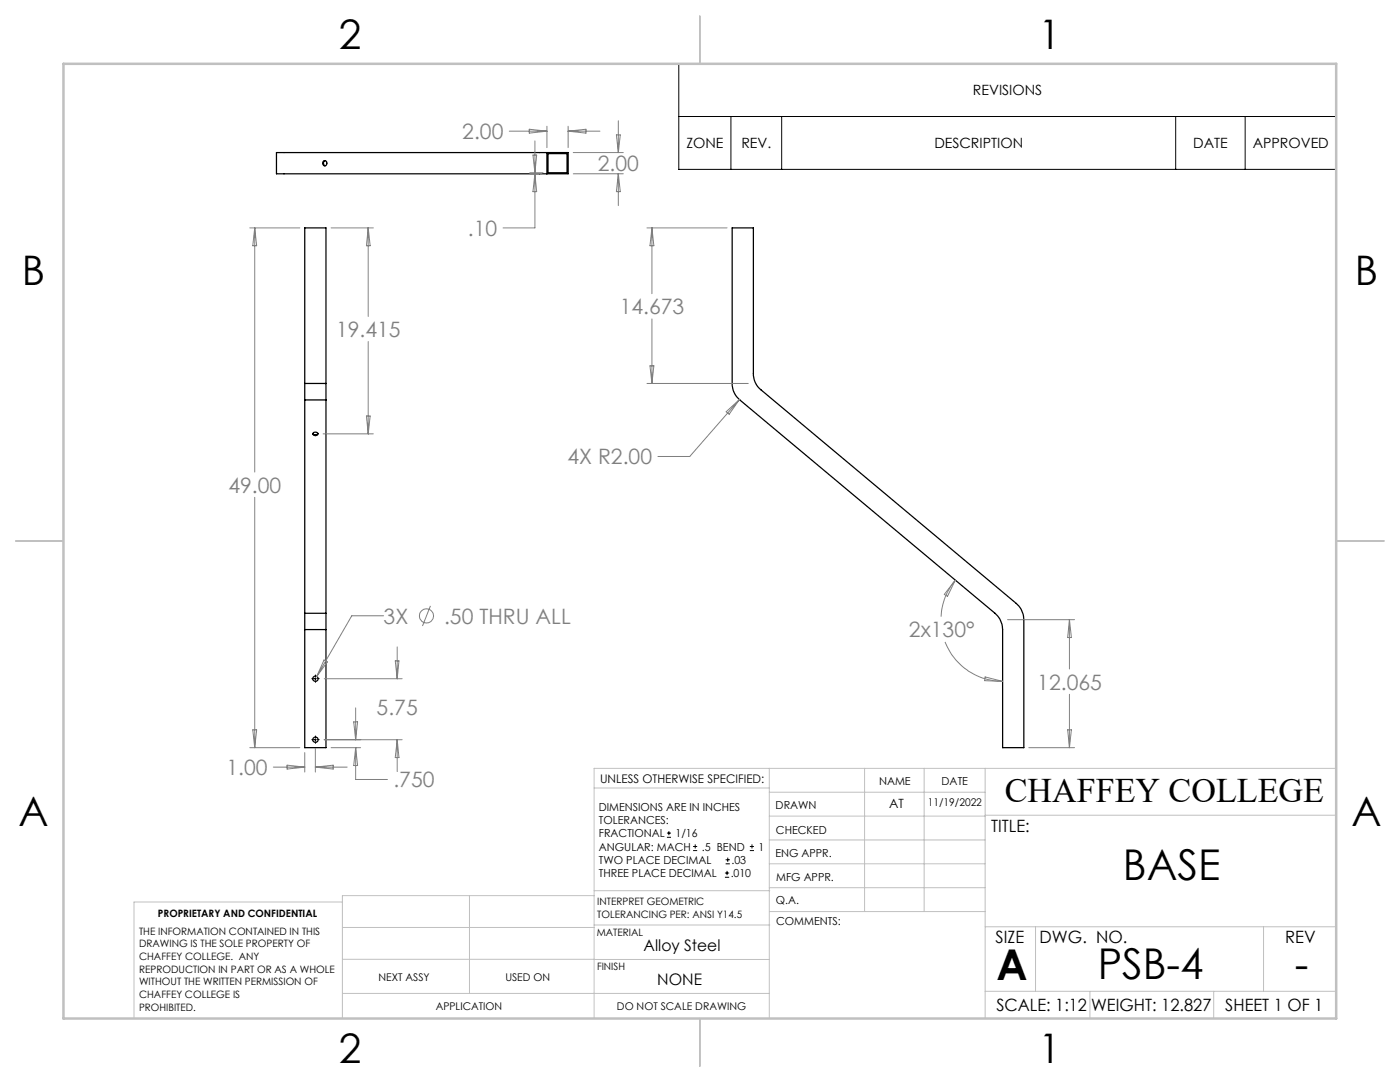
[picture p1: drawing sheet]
<svg xmlns="http://www.w3.org/2000/svg" width="279mm" height="216mm" viewBox="0 0 279 216" stroke-linecap="round" stroke-linejoin="round" font-family="sans-serif">
<g fill="none" stroke="#000" stroke-width=".25">
<path d="M64.6 32.1a.47 .47 0 0 1 .6 .5 .47 .47 0 0 1-.6 .4 .64 .64 0 0 1 0-.9zM64.9 32.1a.57 .57 0 0 0-.3 .5 .57 .57 0 0 0 .3 .5M109.1 30.4h-53.9v4.3h53.9M109.1 30.4h4.3v4.3h-4.3M109.1 30.4v4.3M109.4 30.7h3.8v3.8h-3.8zM146.1 45.5h4.3v29a4.1 4.1 0 0 0 1.5 3.3l50.9 42.6a4.4 4.4 0 0 1 1.5 3.2v25.6h-4.2v-23.6a4.4 4.4 0 0 0-1.5-3.2l-51-42.6a4.3 4.3 0 0 1-1.5-3.3zM60.8 76.5v3.3M60.8 76.5v-31h4.3v31M60.8 79.8h4.3M60.8 76.5h4.3M60.8 79.8v42.6"/>
<path d="M65.1 76.5v3.3M65.1 79.8v42.6M62.4 86.5l.1-.1a.48 .48 0 0 1 .6-.2 .48 .48 0 0 1 .3 .5 .53 .53 0 0 1-.6 .2 .53 .53 0 0 1-.4-.4zM62.4 86.5l.2 .2a.69 .69 0 0 0 .9-.2M60.8 122.4v3.2M60.8 125.6v23.6h4.3v-23.6M60.8 122.4h4.3M60.8 125.6h4.3M65.1 122.4v3.2"/>
<circle cx="62.9" cy="135.4" r=".53"/>
<circle cx="62.9" cy="147.6" r=".53"/>
</g>
<g fill="none" stroke="#808080" stroke-width=".2">
<path d="M101.6 26.2h7.5M105.6 25.8l3.5 .4-3.5 .4zM105.7 34.7h2.5M105.7 34.5h2.7M106.4 30.9h.7l-.3 3.6zM106.8 34.7v10.8h-6.4M106.8 34.7l.3 3.5h-.7zM106.8 28.1v6.4M109.1 25.2v4.3M113.4 25.2v4.3M113.4 26.2h6.3M113.4 26.2l3.5-.4v.8z"/>
<path d="M114.4 30.4h10M114.4 34.7h10M123 26.9h.8l-.4 3.5zM123.4 24.1v6.3M123.4 34.7v6.3M123.4 34.7l.4 3.5h-.8zM49.8 45.5h10M50.8 45.5l.4 3.5h-.8zM50.8 45.5v48.7M66.1 45.5h8.4M73.5 45.5l.4 3.5h-.8zM73.5 45.5v17.6"/>
<path d="M129.1 45.5h16M130.1 45.5v13.1M130.1 45.5l.4 3.5h-.8zM73.5 68.2v18.4M129.1 76.5h20.2M129.7 73h.8l-.4 3.5zM130.1 63.6v12.9M147.6 79.7l-9.9 11.4h-6.4M50.8 99.2v50M64.5 86.6h10M73.1 83h.8l-.4 3.6zM144.9 82.2l2.7-2.5-2.1 3z"/>
<path d="M190.6 115.8l-1.5 3.2-.6-.4zM190.6 115.8a12 12 0 0 0-2.8 7.2M64.7 131.7l.6 .4-2.1 2.9zM64.7 135.4h15.6M76.6 122.9h-6.4l-7 12.1M78.9 131.9h.7l-.3 3.5zM79.3 129.1v6.3M85.9 120.9l-1.6 4M188.6 128.1a12.5 12.5 0 0 0 11.5 7.9M196.6 135.1l3.5 .9-3.6-.2zM201.1 123.6h13.4M213.4 123.6v9.9"/>
<path d="M213.4 138.5v10.7M213.4 123.6l.4 3.6h-.7zM49.8 149.2h10M50.4 145.6h.8l-.4 3.6zM54.5 153.1h6.3M57.3 152.7l3.5 .4-3.5 .4zM60.8 150.2v3.9M62.9 149.3v4.8M62.9 153.1h6.4M62.9 153.1l3.6-.4v.8zM64.7 147.6h15.6M66.1 149.2h5.9"/>
<path d="M70.6 144h.8l-.4 3.6zM71 149.2v6.3h6.3M71 141.3v6.3M71 149.2l.4 3.6h-.8zM79.3 147.6v6.4M79.3 147.6l.3 3.6h-.7zM205.3 149.2h9.2M213.1 145.6h.7l-.4 3.6z"/>
<circle cx="85.1" cy="122.9" r="1.42"/>
</g>
<g fill="none" stroke="#000" stroke-width=".2">
<path d="M135.5 12.7h131.2v21.1h-131.2zM135.5 23.2h131.2M145.9 23.2v10.6M156 23.2v10.6M234.6 23.2v10.6M248.5 23.2v10.6M62.7 135.4h.4M62.9 135.2v.4M62.7 147.6h.4M62.9 147.4v.4M133.1 167.1h.8M133.1 166.2h.8"/>
<path d="M133.5 165.8v.9M138.3 169.7h.8M138.3 168.9h.8M138.7 168.5v.8M144.7 175h.8M144.7 174.2h.8M144.8 172.4h.9M144.8 171.6h.9M145.1 173.8v.8M145.2 171.1v.9M149.6 169.7h.9M149.6 168.9h.9"/>
<path d="M150.1 168.5v.8"/>
</g>
<path d="M62.5 135.4h-.3M63 135v-.3M63 135.8v.4M63.4 135.4h.3M62.5 147.6h-.3M63 147.2v-.3M63 148v.3M63.4 147.6h.3" fill="none" stroke="#000" stroke-width=".2" stroke-dasharray="15.2 1.3 1.3 1.3"/>
<g fill="none" stroke="#c0c0c0" stroke-width=".2">
<path d="M118.6 157.2h34.9M153.5 153.3v49.9M153.5 158.1h43.1M172.5 153.3v28.6M184.4 153.3v28.6M196.6 153.3v49.9M266.7 153.3h-148.1v49.9M68.3 180h-41.6v23.2M93.7 178.7v19.5M118.6 178.7h-50.3v24.5M118.6 177.7h35M153.5 167.6h43.1"/>
<path d="M153.5 162.8h43.1M153.5 172.4h43.1M153.5 177.1h43.1M196.6 162.7h70.1M68.3 198.2h85.2M68.3 191.4l85.2 .1M68.3 185.1h50.3M118.6 184.6h35M153.6 181.9h43M196.6 197.8h70.1M196.6 184.9h70.1M206.7 184.9v12.9"/>
<path d="M217.5 197.8v5.4M242.2 197.8v5.4M252.2 184.9v12.9"/>
</g>
<path d="M139.7 3.2v9.5M3.1 107.9h9.6M266.7 107.9h9.5M139.7 203.2v9.6" fill="none" stroke="#c0c0c0" stroke-width=".25"/>
<path d="M12.7 12.7h254v190.5h-254z" fill="none" stroke="#c0c0c0" stroke-width=".5"/>
<g font-size="8.5">
<text x="224.1" y="175.5">BASE</text>
<text x="198.9" y="195.5">A</text>
<text x="219.1" y="195.4">PSB-4</text>
<text x="258.4" y="195.4">-</text>
</g>
<g font-size="8.1">
<text x="67.6" y="9.7">2</text>
<text x="207.3" y="9.7">1</text>
<text x="4.4" y="57">B</text>
<text x="270.4" y="57">B</text>
<text x="3.7" y="164.9">A</text>
<text x="269.7" y="164.9">A</text>
<text x="67.6" y="212.2">2</text>
<text x="207.3" y="212.2">1</text>
</g>
<text font-size="6.9" x="200.5" y="160.1">CHAFFEY COLLEGE</text>
<g font-size="4.2" fill="#808080">
<text x="92.3" y="27.8">2.00</text>
<text x="119.3" y="34.1">2.00</text>
<text x="93.4" y="47.1">.10</text>
<text x="123.7" y="62.7">14.673</text>
<text x="67.1" y="67.2">19.415</text>
<text x="113.3" y="92.7">4X R2.00</text>
<text x="45.6" y="98.3">49.00</text>
<text x="76.6" y="124.4">3X</text>
<text x="88.6" y="124.4">.50 THRU ALL</text>
<text x="181.4" y="127.1">2x130°</text>
<text x="207" y="137.6">12.065</text>
<text x="75.2" y="142.6">5.75</text>
<text x="45.2" y="154.6">1.00</text>
<text x="78.5" y="157.1">.750</text>
</g>
<g font-size="3.4">
<text x="197.8" y="166">TITLE:</text>
<text x="198.7" y="188.1">SIZE</text>
<text x="207.5" y="188.1">DWG. NO.</text>
<text x="256.5" y="188.2">REV</text>
<text x="198.8" y="201.7">SCALE: 1:12</text>
<text x="217.7" y="201.8">WEIGHT: 12.827</text>
<text x="244.5" y="201.7">SHEET 1 OF 1</text>
</g>
<g font-size="3.2">
<text x="128.5" y="189.8">Alloy Steel</text>
<text x="131.2" y="196.6">NONE</text>
</g>
<g font-size="2.8">
<text x="194.2" y="19">REVISIONS</text>
<text x="137" y="29.6">ZONE</text>
<text x="148" y="29.6">REV.</text>
<text x="186.5" y="29.6">DESCRIPTION</text>
<text x="238.1" y="29.6">DATE</text>
<text x="250" y="29.6">APPROVED</text>
</g>
<text font-size="2.5" x="177.5" y="161.3">AT</text>
<text font-size="2.4" x="119.8" y="156.2">UNLESS OTHERWISE SPECIFIED:</text>
<g font-size="2.2">
<text x="119.5" y="161.8">DIMENSIONS ARE IN INCHES</text>
<text x="154.8" y="161.4">DRAWN</text>
<text x="175.4" y="156.6">NAME</text>
<text x="187.9" y="156.7">DATE</text>
<text x="119.5" y="164.4">TOLERANCES:</text>
<text x="119.5" y="167.1">FRACTIONAL</text>
<text x="134.8" y="167.1">1/16</text>
<text x="154.9" y="166.3">CHECKED</text>
<text x="119.5" y="172.4">TWO PLACE DECIMAL</text>
<text x="119.5" y="169.7">ANGULAR: MACH</text>
<text x="140.1" y="169.7">.5 BEND</text>
<text x="146" y="172.4">.03</text>
<text x="151.4" y="169.7">1</text>
<text x="154.8" y="171">ENG APPR.</text>
<text x="119.5" y="175">THREE PLACE DECIMAL</text>
<text x="145.8" y="175">.010</text>
<text x="154.9" y="175.7">MFG APPR.</text>
<text x="154.9" y="180.4">Q.A.</text>
<text x="154.9" y="184.6">COMMENTS:</text>
</g>
<g font-size="2.1">
<text x="185.2" y="160.7">11/19/2022</text>
<text x="75.5" y="195.7">NEXT ASSY</text>
<text x="100.9" y="195.7">USED ON</text>
<text x="86.9" y="201.5">APPLICATION</text>
<text x="123.1" y="201.6">DO NOT SCALE DRAWING</text>
</g>
<g font-size="2">
<text x="31.5" y="182.9">PROPRIETARY AND CONFIDENTIAL</text>
<text x="119.2" y="180.6">INTERPRET GEOMETRIC</text>
<text x="119.2" y="183.1">TOLERANCING PER: ANSI Y14.5</text>
<text x="27.8" y="186.5">THE INFORMATION CONTAINED IN THIS</text>
<text x="27.8" y="189">DRAWING IS THE SOLE PROPERTY OF</text>
<text x="27.8" y="191.6">CHAFFEY COLLEGE. ANY</text>
<text x="119.1" y="186.7">MATERIAL</text>
<text x="27.8" y="194.1">REPRODUCTION IN PART OR AS A WHOLE</text>
<text x="27.8" y="196.6">WITHOUT THE WRITTEN PERMISSION OF</text>
<text x="119.1" y="193.5">FINISH</text>
<text x="27.8" y="199.1">CHAFFEY COLLEGE IS</text>
<text x="27.8" y="201.7">PROHIBITED.</text>
</g>
</svg>
